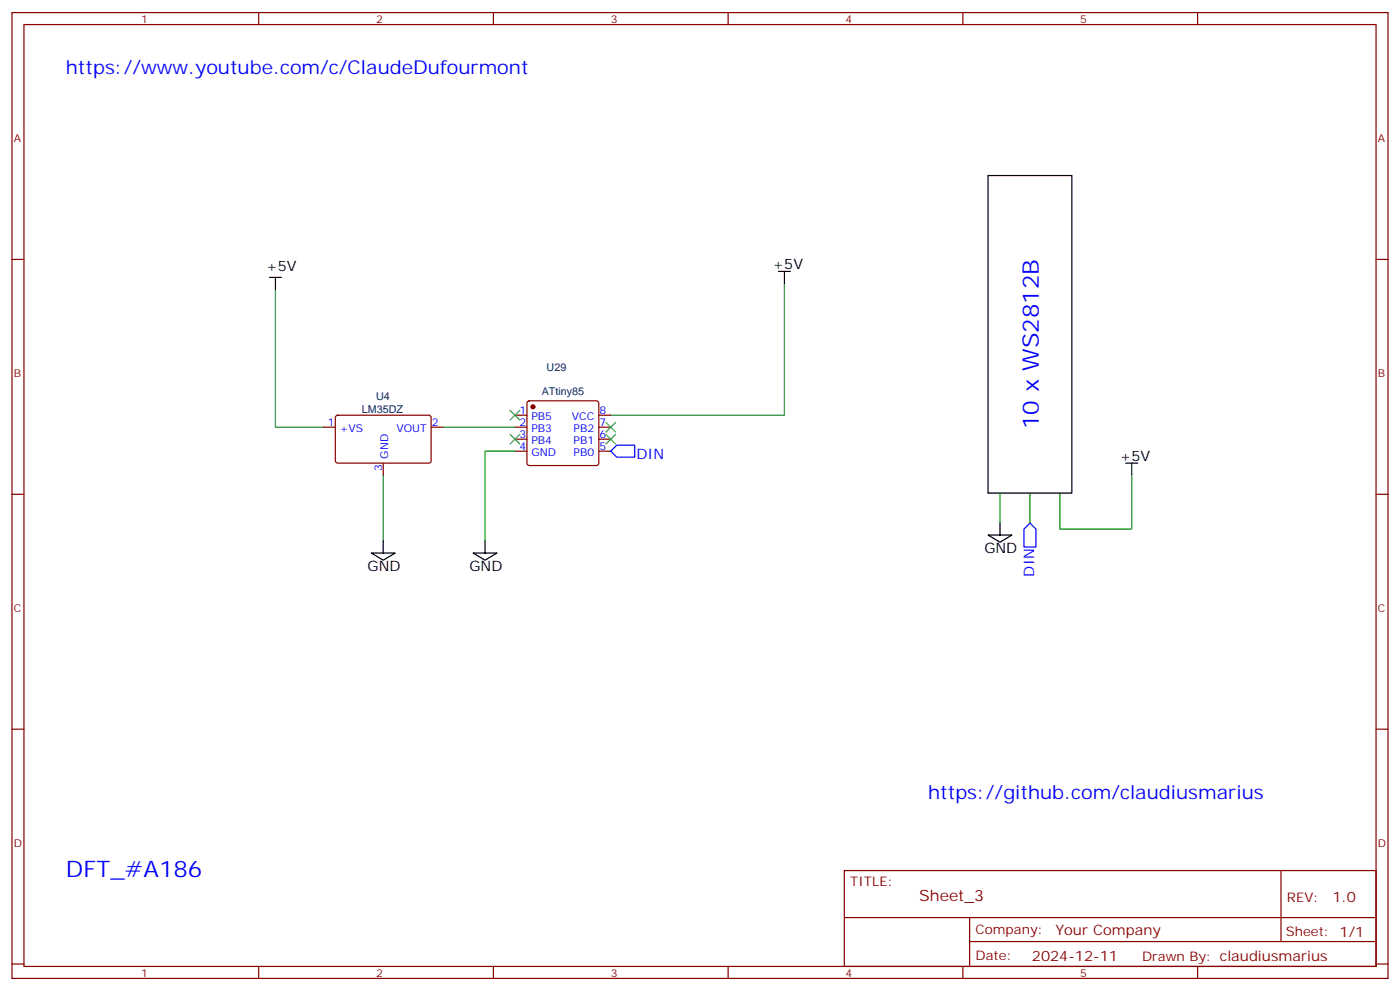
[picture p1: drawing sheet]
<svg xmlns="http://www.w3.org/2000/svg" width="412mm" height="292mm" viewBox="0 0 412 292" stroke-linecap="round" stroke-linejoin="round" font-family="sans-serif">
<g fill="none" stroke="#870000" stroke-width=".35">
<path d="M3.5 3.7h405.4v284.3h-405.4zM7.1 7.2h398.2v277.3h-398.2zM76.2 3.7v3.5M145.3 3.7v3.5M214.5 3.7v3.5M283.6 3.7v3.5M352.8 3.7v3.5M3.5 76.4h3.6M405.3 76.4h3.6M155.5 118.2l.4-.2h19.8l.5 .2 .2 .5v17.6l-.2 .5-.5 .3h-19.8l-.5-.3-.2-.5v-17.6zM95.2 125.8h3.6M99 122.4l.5-.2 27.1 .1 .4 .6-.1 13-.6 .4h-27.1l-.4-.7v-12.7z"/>
<path d="M112.9 136.3v3.6M127 125.8h3.5M151.7 125.8h3.5M151.7 122.2h3.5M151.7 129.3h3.5M151.7 132.8h3.5M176.4 125.8h3.5M176.4 122.2h3.5M176.4 129.3h3.5M176.4 132.8h3.5M3.5 145.5h3.6M405.3 145.5h3.6"/>
<path d="M3.5 214.7h3.6M405.3 214.7h3.6M248.7 256.3h156.6v28.2h-156.6zM377.3 256.3v20.9M248.7 270.1h156.5M285.6 277.2h119.6M285.6 270.1v14.2M3.5 283.8h3.6M76.2 284.5v3.5M145.3 284.5v3.5M214.5 284.5v3.5M283.6 284.5v3.5"/>
<path d="M352.8 284.5v3.5M405.3 283.8h3.6"/>
</g>
<path d="M179.9 132.8l1.8-1.7h5.3v3.5h-5.3zM303.4 154l1.8 1.8v5.2h-3.6v-5.2z" fill="none" stroke="#00f" stroke-width=".35"/>
<g fill="none" stroke="#000" stroke-width=".35">
<path d="M291 51.7h24.7v93.5h-24.7zM229.3 79.9h3.5M231.1 79.9v3.5M79.4 81.7h3.5M81.1 81.7v3.5M331.6 136.3h3.5M333.4 136.3v3.6M112.9 159.3v3.5M142.9 159.3v3.5M291 157.5h7.1l-3.5 2.1zM294.6 154v3.5M109.4 162.8h7l-3.5 2.1z"/>
<path d="M139.3 162.8h7.1l-3.5 2.1z"/>
</g>
<path d="M81.1 85.2v40.6h14.1M231.1 83.4v38.8h-51.2M112.9 139.9v19.4M130.5 125.8h21.2M151.7 132.8h-8.8v26.5M333.4 139.9v15.9h-21.2v-10.6M294.6 145.2v8.8M303.4 145.2v8.8" fill="none" stroke="#008700" stroke-width=".35"/>
<circle cx="157" cy="119.8" r=".53" fill="#870000" stroke="#870000" stroke-width=".35"/>
<path d="M150.3 127.9l2.8 2.8M150.3 120.8l2.8 2.8M153.1 127.9l-2.8 2.8M153.1 120.8l-2.8 2.8M178.5 124.4l2.8 2.8M178.5 127.9l2.8 2.8M181.3 124.4l-2.8 2.8M181.3 127.9l-2.8 2.8" fill="none" stroke="#3c3" stroke-width=".35"/>
<g font-size="6.7" fill="#00f">
<text x="306" y="126.4" transform="rotate(-90 306 126.4)">10 x WS2812B</text>
<text x="19.4" y="258.1">DFT_#A186</text>
</g>
<g font-size="5.6" fill="#00f">
<text x="19.4" y="21.7">https://www.youtube.com/c/ClaudeDufourmont</text>
<text x="273.4" y="235.1">https://github.com/claudiusmarius</text>
</g>
<text font-size="4.6" fill="#800" x="270.8" y="265.3">Sheet_3</text>
<g font-size="4.2">
<text x="78.4" y="79.8">+5V</text>
<text x="227.5" y="79.2">+5V</text>
<text x="329.8" y="135.6">+5V</text>
<text x="290" y="162.8">GND</text>
<text x="108.3" y="168.1">GND</text>
<text x="138.3" y="168.1">GND</text>
</g>
<g font-size="4.2" fill="#00f">
<text x="187.4" y="135">DIN</text>
<text x="304.6" y="169.7" transform="rotate(-90 304.6 169.7)">DIN</text>
</g>
<g font-size="4.2" fill="#800">
<text x="392.5" y="265.6">1.0</text>
<text x="310.9" y="275.1">Your Company</text>
<text x="304" y="282.9">2024-12-11</text>
</g>
<g font-size="3.9" fill="#800">
<text x="250.5" y="260.9">TITLE:</text>
<text x="379.1" y="265.6">REV:</text>
<text x="287.4" y="275.1">Company:</text>
<text x="378.7" y="275.7">Sheet: 1/1</text>
<text x="287.4" y="282.8">Date:</text>
<text x="336.4" y="282.8">Drawn By: claudiusmarius</text>
</g>
<g font-size="3.2" fill="#800">
<text x="41.6" y="6.7">1</text>
<text x="110.8" y="6.7">2</text>
<text x="179.9" y="6.7">3</text>
<text x="249.1" y="6.7">4</text>
<text x="318.2" y="6.7">5</text>
<text x="4.1" y="41.8">A</text>
<text x="405.9" y="41.8">A</text>
<text x="4.1" y="110.9">B</text>
<text x="405.9" y="110.9">B</text>
<text x="4.1" y="180.1">C</text>
<text x="405.9" y="180.1">C</text>
<text x="4.1" y="249.2">D</text>
<text x="405.9" y="249.2">D</text>
<text x="41.6" y="287.5">1</text>
<text x="110.8" y="287.5">2</text>
<text x="179.9" y="287.5">3</text>
<text x="249.1" y="287.5">4</text>
<text x="318.2" y="287.5">5</text>
</g>
<g font-size="3.2" fill="#000080">
<text x="161" y="109.3">U29</text>
<text x="110.8" y="117.8">U4</text>
<text x="159.6" y="116.3">ATtiny85</text>
<text x="106.6" y="121.6">LM35DZ</text>
</g>
<g font-size="3.2" fill="#00f">
<text x="96.6" y="125.4">1</text>
<text x="127.2" y="125.4">2</text>
<text x="153" y="121.9">1</text>
<text x="153" y="125.4">2</text>
<text x="156.5" y="123.6">PB5</text>
<text x="168.5" y="123.6">VCC</text>
<text x="176.6" y="125.4">7</text>
<text x="176.6" y="121.9">8</text>
<text x="100.1" y="127.2">+VS</text>
<text x="116.8" y="127.2">VOUT</text>
<text x="153" y="128.9">3</text>
<text x="156.5" y="127.2">PB3</text>
<text x="156.5" y="130.7">PB4</text>
<text x="169" y="130.7">PB1</text>
<text x="169" y="127.2">PB2</text>
<text x="176.6" y="128.9">6</text>
<text x="114.3" y="135" transform="rotate(-90 114.3 135)">GND</text>
<text x="153" y="132.5">4</text>
<text x="156.5" y="134.2">GND</text>
<text x="169" y="134.2">PB0</text>
<text x="176.6" y="132.5">5</text>
<text x="112.5" y="138.5" transform="rotate(-90 112.5 138.5)">3</text>
</g>
</svg>
